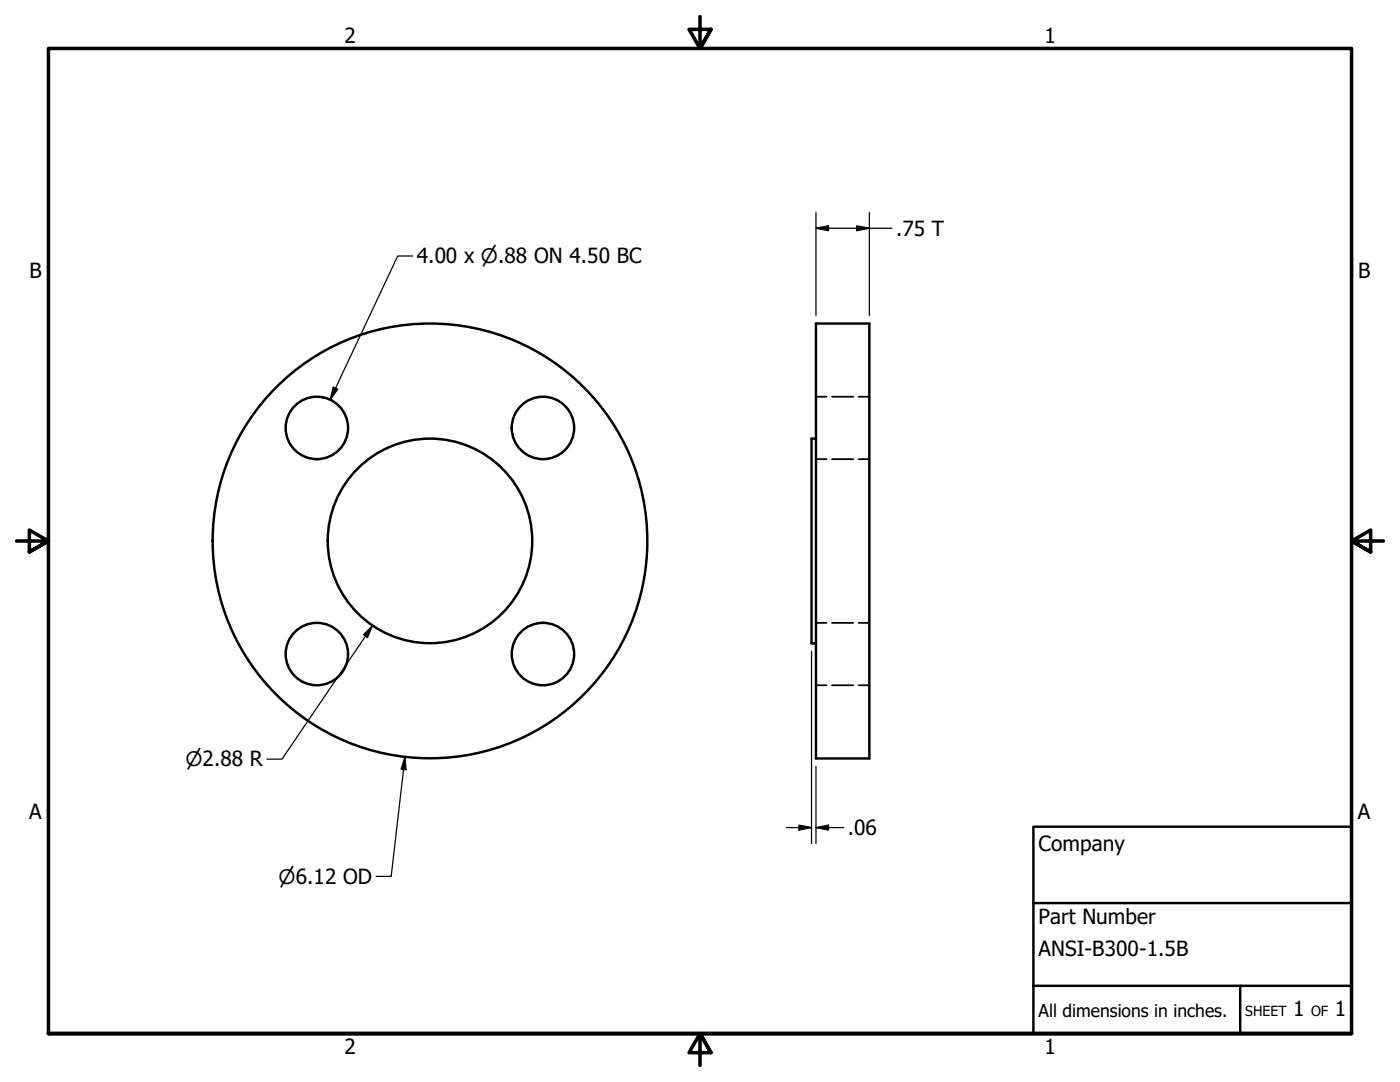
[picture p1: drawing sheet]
<svg xmlns="http://www.w3.org/2000/svg" width="279mm" height="216mm" viewBox="0 0 279 216" stroke-linecap="round" stroke-linejoin="round" font-family="sans-serif">
<!-- layer: Visible (ANSI) -->
<g fill="none" stroke="#000" stroke-width=".49">
<path d="M162.8 64.6h10.7v86.7h-10.7zM162.8 87.5h-.8v40.9h.8"/>
<circle cx="63.2" cy="85.4" r="6.2"/>
<circle cx="108.4" cy="85.4" r="6.2"/>
<circle cx="85.8" cy="107.9" r="20.4"/>
<circle cx="85.8" cy="107.9" r="43.4"/>
<circle cx="63.2" cy="130.5" r="6.2"/>
<circle cx="108.4" cy="130.5" r="6.2"/>
</g>
<!-- layer: Hidden (ANSI) -->
<path d="M162.8 79.2h2.2M166.1 79.2h4.2M171.3 79.2h2.2M162.8 91.6h2.2M166.1 91.6h4.2M171.3 91.6h2.2M162.8 136.7h2.2M162.8 124.3h2.2M166.1 136.7h4.2M166.1 124.3h4.2M171.3 136.7h2.2M171.3 124.3h2.2" fill="none" stroke="#000" stroke-width=".35"/>
<!-- layer: Border (ANSI) -->
<path d="M139.7 3.3v6.4l-2.2-3.8h4.4l-2.2 3.8 2.2-3.8M3.3 107.9h6.4l-3.8-2.1v4.3l3.8-2.2-3.8 2.2M276.1 107.9h-6.4l3.8-2.1v4.3l-3.8-2.2 3.8 2.2M9.7 206.2v-196.5h260v196.5h-260h260M141.9 210l-2.2-3.8 2.2 3.8h-4.4l2.2-3.8v6.4" fill="none" stroke="#000" stroke-width=".71"/>
<!-- layer: Title (ANSI) -->
<path d="M206.2 165h63.5v41.2h-63.5zM206.2 196.7h63.5M206.2 180.2h63.5M247.5 196.7v9.5" fill="none" stroke="#000" stroke-width=".49"/>
<!-- layer: Dimension (ANSI) -->
<g fill="none" stroke="#000" stroke-width=".25">
<path d="M82.4 51.1h-3l-13.5 28.6M162.8 45.5l2.5-.5v1zM162.8 45.5h15.2M162.8 42.4v20.6M171 45l2.5 .5-2.5 .5zM173.5 42.4v20.6M66.5 77.3l.9 .4-1.5 2zM74.3 124.8l-1 2.4-.8-.6zM74.3 124.8l-18 26.7h-3M162 130v38.3M80.8 151.1l.2 2.5-1-.1zM80.8 151.1l-2.7 23.8h-3"/>
<path d="M162.8 152.9v15.4M157 165.1h5M159.5 164.6l2.5 .5-2.5 .5zM162.8 165.1l2.5-.5v1zM162.8 165.1h5.6"/>
</g>
<g fill="#000">
<path d="M162.8 45.5l2.5-.5v1z" fill-rule="evenodd"/>
<path d="M171 45l2.5 .5-2.5 .5z" fill-rule="evenodd"/>
<path d="M66.5 77.3l.9 .4-1.5 2z" fill-rule="evenodd"/>
<path d="M74.3 124.8l-1 2.4-.8-.6z" fill-rule="evenodd"/>
<path d="M80.8 151.1l.2 2.5-1-.1z" fill-rule="evenodd"/>
<path d="M159.5 164.6l2.5 .5-2.5 .5z" fill-rule="evenodd"/>
<path d="M162.8 165.1l2.5-.5v1z" fill-rule="evenodd"/>
</g>
<g font-size="4.2">
<text x="68.7" y="8.6">2</text>
<text x="208.4" y="8.6">1</text>
<text x="178.8" y="47">.75 T</text>
<text x="83.2" y="52.6">4.00 x ⌀.88 ON 4.50 BC</text>
<text x="5.9" y="55.5">B</text>
<text x="271" y="55.5">B</text>
<text x="5.8" y="163.4">A</text>
<text x="169.2" y="166.7">.06</text>
<text x="271" y="163.4">A</text>
<text x="207.3" y="169.8">Company</text>
<text x="207.3" y="184.4">Part Number</text>
<text x="207.3" y="190.7">ANSI-B300-1.5B</text>
<text x="258.1" y="202.8">1</text>
<text x="266.4" y="202.8">1</text>
<text x="68.7" y="210.3">2</text>
<text x="208.4" y="210.3">1</text>
</g>
<g font-size="4">
<text x="37" y="152.9">⌀2.88 R</text>
<text x="55.6" y="176.3">⌀6.12 OD</text>
</g>
<text font-size="3.5" x="207.3" y="202.9">All dimensions in inches.</text>
<g font-size="2.8">
<text x="248.5" y="202.8">SHEET</text>
<text x="261.7" y="202.8">OF</text>
</g>
</svg>
